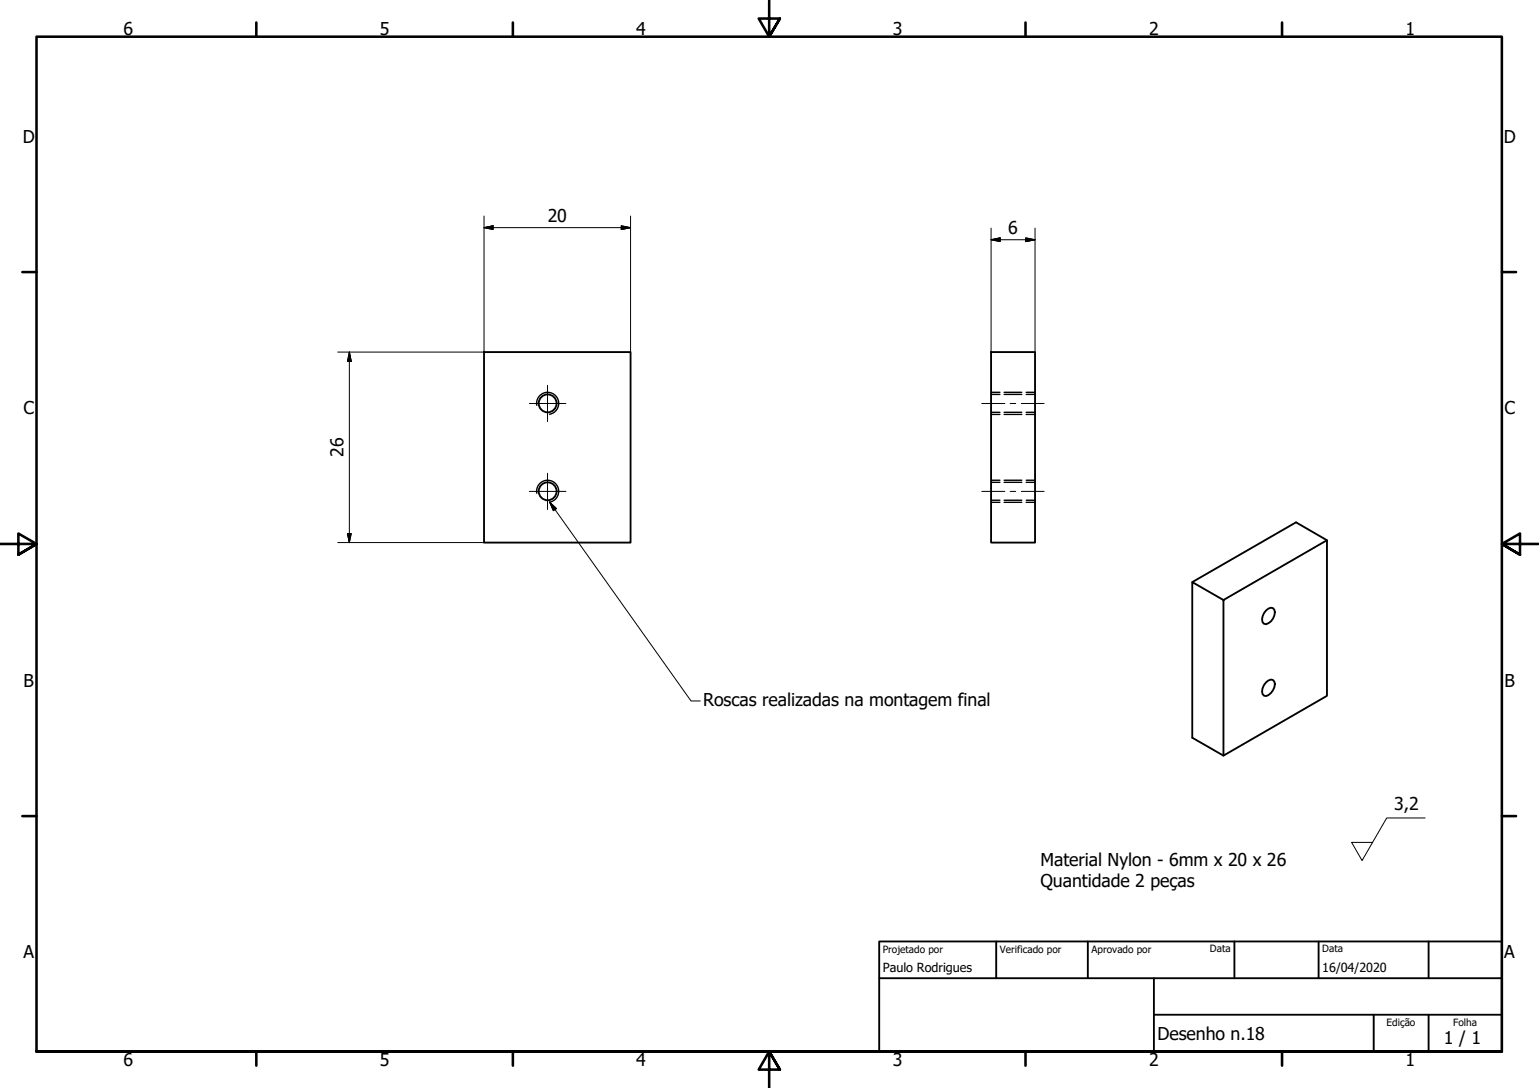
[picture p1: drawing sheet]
<svg xmlns="http://www.w3.org/2000/svg" width="420mm" height="297mm" viewBox="0 0 420 297" stroke-linecap="round" stroke-linejoin="round" font-family="sans-serif">
<g fill="none" stroke="#000" stroke-width=".51">
<path d="M132.1 96.1h40v52h-40zM270.6 96.1h12v52h-12zM362.3 147.5l-8.5-4.9-28.3 16.3M334 163.8l28.3-16.3v42.5l-28.3 16.3zM334 163.8l-8.5-4.9v42.5l8.5 4.9M345.6 166.7l1.4-.8 .5 .1a2.2 2.2 0 0 1 0 2.9 2.26 2.26 0 0 1-2.4 1.4 2.2 2.2 0 0 1 0-2.9zM345.6 186.3l1.4-.8 .5 .2a2.1 2.1 0 0 1 0 2.8 2.22 2.22 0 0 1-2.4 1.4 2.2 2.2 0 0 1 0-2.8z"/>
<circle cx="149.5" cy="110.1" r="2.44"/>
<circle cx="149.5" cy="134.1" r="2.44"/>
</g>
<path d="M146.5 110.6a3 3 0 0 1 2.5-3.4 3 3 0 0 1 3.5 2.4 3 3 0 0 1-2.5 3.5M146.5 134.7a3 3 0 0 1 2.5-3.5 3 3 0 0 1 3.5 2.4 3 3 0 0 1-2.5 3.5" fill="none" stroke="#000" stroke-width=".38"/>
<!-- layer: Oculto (ISO) -->
<g fill="none" stroke="#000" stroke-width=".38">
<path d="M270.6 112.6h2.4M270.6 107.7h2.4M270.6 113.1h2.4M270.6 107.1h2.4M274.1 112.6h4.9M274.1 107.7h4.9M274.1 113.1h4.9M274.1 107.1h4.9M280.2 112.6h2.4M280.2 107.7h2.4M280.2 113.1h2.4M280.2 107.1h2.4"/>
<path d="M270.6 136.6h2.4M270.6 131.7h2.4M270.6 137.1h2.4M270.6 131.1h2.4M274.1 136.6h4.9M274.1 131.7h4.9M274.1 137.1h4.9M274.1 131.1h4.9M280.2 136.6h2.4M280.2 131.7h2.4M280.2 137.1h2.4M280.2 131.1h2.4"/>
</g>
<!-- layer: Borda (ISO) -->
<g fill="none" stroke="#000" stroke-width=".7">
<path d="M70 6.1v3.9M140 6.1v3.9M210 0v10l-2.9-4.9h5.8l-2.9 4.9 2.9-4.9M280 6.1v3.9M350 6.1v3.9M6.1 74.3h3.9M410 74.3h3.9M0 148.5h10l-5-2.8v5.7l5-2.9-5 2.9M420 148.5h-10l5-2.8v5.7l-5-2.9 5 2.9M6.1 222.8h3.9M410 222.8h3.9M10 287.1v-277.1h400v277.1h-400h400"/>
<path d="M70 287.1v3.8M140 287.1v3.8M212.9 292l-2.9-4.9 2.9 4.9h-5.8l2.9-4.9v9.9M280 287.1v3.8M350 287.1v3.8"/>
</g>
<path d="M240 257h170v30.1h-170zM272 257v10.1M297 257v10.1M337 257v10.1M360 257v10.1M390 257v10.1M240 267.1h170M315 277h95M315 267.1v20M375 277v10.1M390 277v10.1" fill="none" stroke="#000" stroke-width=".51"/>
<g fill="none" stroke="#000" stroke-width=".27">
<path d="M132.1 59v37.1h-39.9M172.1 59v37.1M132.1 62.2l2.5-.6v1.1zM132.1 62.2h40M169.6 61.6l2.5 .6-2.5 .5zM270.6 65.5l2.4-.6v1.1zM270.6 65.5h12M270.6 62.3v33.8M280 64.9l2.6 .6-2.6 .5zM282.6 62.3v33.8M95.4 96.1l.5 2.6h-1zM95.4 96.1v52"/>
<path d="M92.2 148.1h39.9M94.9 145.7h1l-.5 2.4z"/>
</g>
<path d="M132.1 62.2l2.5-.6zM132.1 62.2l2.5-.6v1.1zM169.6 62.7l2.5-.5zM169.6 61.6l2.5 .6-2.5 .5zM270.6 65.5l2.4-.6zM270.6 65.5l2.4-.6v1.1zM280 66l2.6-.5zM280 64.9l2.6 .6-2.6 .5zM95.4 96.1l.5 2.6zM95.4 96.1l.5 2.6h-1zM94.9 145.7l.5 2.4zM94.9 145.7h1l-.5 2.4z" fill="#000" stroke="#000" stroke-width=".27"/>
<!-- layer: Marca de centro (ISO) -->
<path d="M144.5 110.2h10M149.5 105.2v9.9M144.5 134.2h10M149.5 129.2v9.9" fill="none" stroke="#000" stroke-width=".27"/>
<path d="M150.1 137.1l1.8 1.8-.8 .5zM150.1 137.1l38.6 54.3h2.5M389.1 223.3h-10.5l-6.7 11.6-2.9-4.9h5.7" fill="none" stroke="#000" stroke-width=".27"/>
<!-- layer: Linha de centro (ISO) -->
<path d="M268 110.2h6.3M275.8 110.2h1.5M278.8 110.2h6.3M268 134.2h6.3M275.8 134.2h1.5M278.8 134.2h6.3" fill="none" stroke="#000" stroke-width=".27"/>
<path d="M150.1 137.1l1.8 1.8zM150.1 137.1l1.8 1.8-.8 .5z" fill="#000" stroke="#000" stroke-width=".27"/>
<g font-size="4.8">
<text x="33.7" y="9.6">6</text>
<text x="103.7" y="9.6">5</text>
<text x="173.7" y="9.6">4</text>
<text x="243.7" y="9.6">3</text>
<text x="313.7" y="9.6">2</text>
<text x="383.7" y="9.6">1</text>
<text x="6.2" y="38.9">D</text>
<text x="410.5" y="38.9">D</text>
<text x="149.5" y="60.6">20</text>
<text x="275.3" y="63.9">6</text>
<text x="6.4" y="113.1">C</text>
<text x="410.7" y="113.1">C</text>
<text x="93.8" y="124.8" transform="rotate(-90 93.8 124.8)">26</text>
<text x="6.4" y="187.4">B</text>
<text x="410.7" y="187.4">B</text>
<text x="192" y="192.7">Roscas realizadas na montagem final</text>
<text x="380.6" y="221.2">3,2</text>
<text x="284" y="236.5">Material Nylon - 6mm x 20 x 26</text>
<text x="284" y="242.2">Quantidade 2 peças</text>
<text x="6.4" y="261.7">A</text>
<text x="410.7" y="261.7">A</text>
<text x="316" y="283.8">Desenho n.18</text>
<text x="394.2" y="285">1 / 1</text>
<text x="33.7" y="290.9">6</text>
<text x="103.7" y="290.9">5</text>
<text x="173.7" y="290.9">4</text>
<text x="243.7" y="290.9">3</text>
<text x="313.7" y="290.9">2</text>
<text x="383.7" y="290.9">1</text>
</g>
<g font-size="3.4">
<text x="241" y="265.4">Paulo Rodrigues</text>
<text x="361" y="265.5">16/04/2020</text>
</g>
<g font-size="2.7">
<text x="241" y="260.1">Projetado por</text>
<text x="273" y="260.1">Verificado por</text>
<text x="298" y="260.1">Aprovado por</text>
<text x="330.3" y="260">Data</text>
<text x="361" y="260">Data</text>
<text x="378.5" y="280.2">Edição</text>
<text x="396.7" y="280.1">Folha</text>
</g>
</svg>
